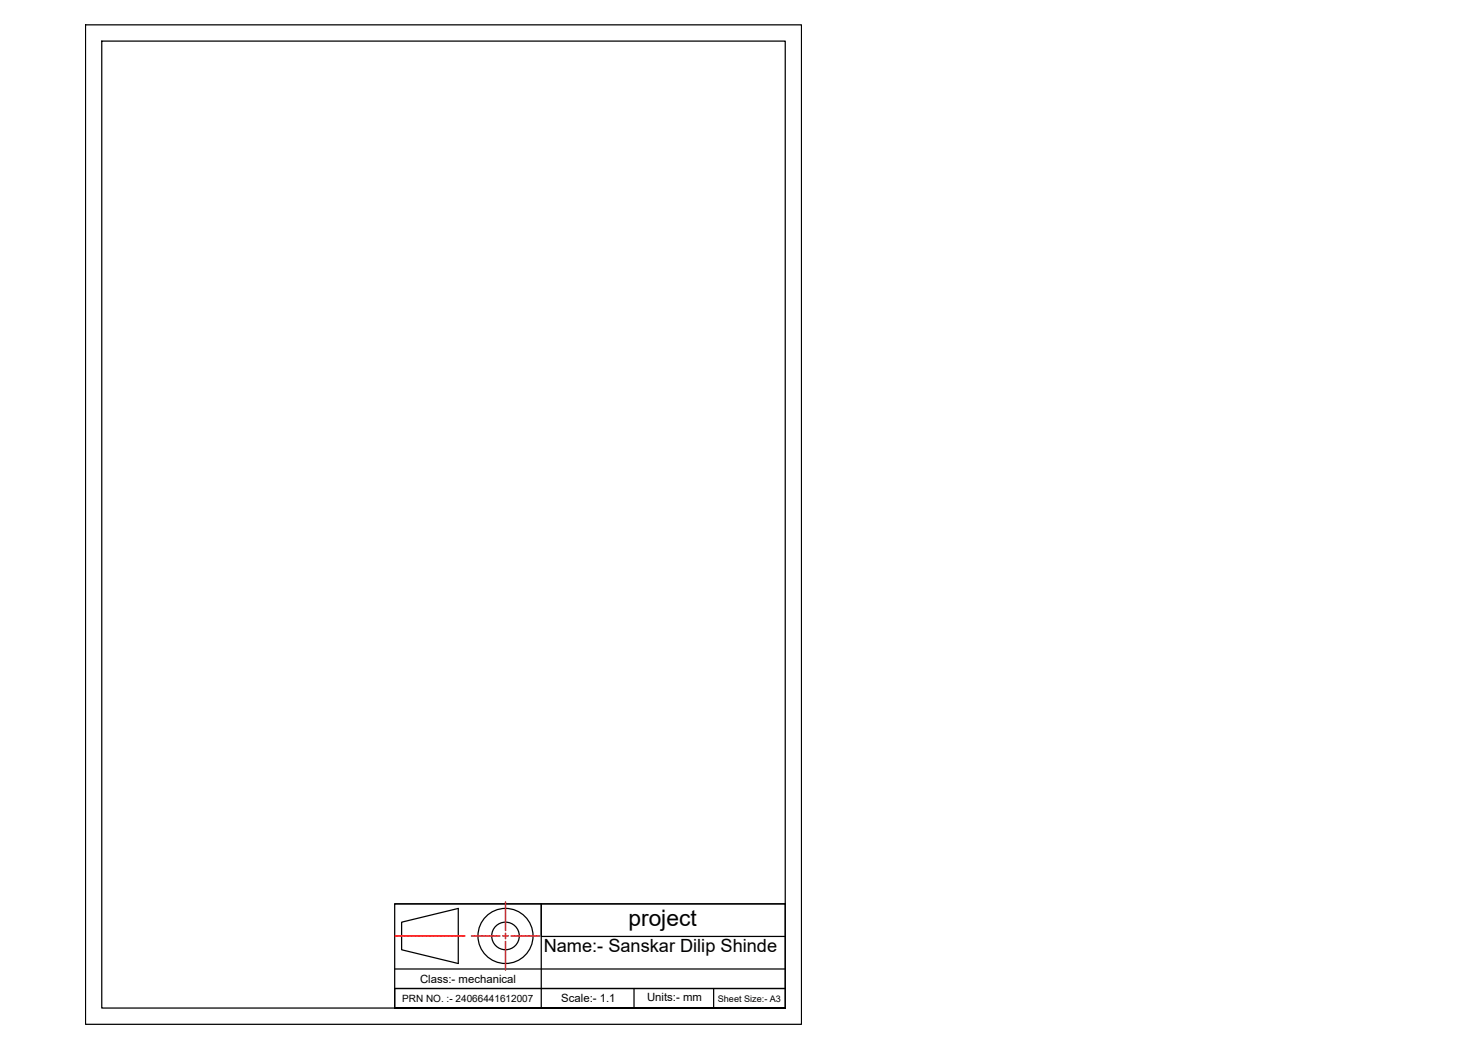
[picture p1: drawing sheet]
<svg xmlns="http://www.w3.org/2000/svg" width="297mm" height="210mm" viewBox="0 0 297 210" stroke-linecap="round" stroke-linejoin="round" font-family="sans-serif">
<!-- layer: 0 -->
<g fill="none" stroke="#000" stroke-width=".25">
<path d="M17.1 5h143.3v200h-143.3zM20.4 8.2h136.8v193.5h-136.8zM79 180.9h78.2v20.8h-78.2zM79 197.8h78.2h-78.2v3.9h78.2M79 180.9h78.2M79 193.9h78.2M80.4 184.5l11.3-2.7v11l-11.3-2.8zM126.9 197.8v3.9M142.8 197.8v3.9M157.2 187.4h-48.9v-6.5v20.8"/>
<circle cx="101.2" cy="187.3" r="5.5"/>
<circle cx="101.2" cy="187.3" r="2.76"/>
</g>
<g fill="none" stroke="#cd2027" stroke-width=".3">
<path d="M94.4 187.3h.5M95 187.3h.1M95.1 187.3h.5M95.7 187.3h.1M95.9 187.3h.5M96.5 187.3h.1M96.6 187.3h.5M97.2 187.3h.1M97.3 187.3h.5M97.9 187.3h.1M98.1 187.3h.5M98.6 187.3h.1"/>
<path d="M98.8 187.3h.5M99.4 187.3h.1M99.5 187.3h.6M100.6 187.3h1.1M101.2 180.5v.5M101.2 181.1v.1M101.2 181.3v.4M101.2 181.8v.1M101.2 182v.5M101.2 182.6h.1M101.2 182.7v.5M101.2 183.3v.1"/>
<path d="M101.2 183.5v.4M101.2 184v.1M101.2 184.2v.5M101.2 184.8h.1M101.2 184.9v.5M101.2 185.5v.1M101.2 185.6v.6M101.2 186.7v1.1M101.2 188.4v.5M101.2 189v.1M101.2 189.2v.5M101.2 189.7v.1"/>
<path d="M101.2 189.9v.5M101.2 190.5v.1M101.2 190.6v.5M101.2 191.2v.1M101.2 191.4v.5M101.2 191.9v.1M101.2 192.1v.5M101.2 192.7v.1M101.2 192.8v.5M101.2 193.4v.1M101.2 193.6v.5M102.3 187.3h.5"/>
<path d="M102.9 187.3h.1M103.1 187.3h.4M103.6 187.3h.1M103.8 187.3h.5M104.4 187.3h.1M104.5 187.3h.5M105.1 187.3h.1M105.3 187.3h.5M105.8 187.3h.1M106 187.3h.5M106.6 187.3h.1M106.7 187.3h.5"/>
<path d="M107.3 187.3h.1M107.5 187.3h.5"/>
</g>
<g fill="none" stroke="#f00" stroke-width=".3">
<path d="M79.1 187.3h.2M79.4 187.3h.1M79.6 187.3h.5M80.2 187.3h.1M80.3 187.3h.5M80.9 187.3h.1M81 187.3h.5M81.6 187.3h.1M81.8 187.3h.5M82.4 187.3h.1M82.5 187.3h.5M83.1 187.3h.1"/>
<path d="M83.3 187.3h.4M83.8 187.3h.1M84 187.3h.5M84.6 187.3h.1M84.7 187.3h.5M85.3 187.3h.1M85.4 187.3h.5M86 187.3h.1M86.2 187.3h.5M86.7 187.3h.1M86.9 187.3h.5M87.5 187.3h.1"/>
<path d="M87.6 187.3h.5M88.2 187.3h.1M88.4 187.3h.5M88.9 187.3h.1M89.1 187.3h.5M89.7 187.3h.1M89.8 187.3h.5M90.4 187.3h.1M90.6 187.3h.5M91.1 187.3h.1M91.3 187.3h.5M91.9 187.3h.1"/>
<path d="M92 187.3h.5M92.6 187.3h.1M92.8 187.3h.2"/>
</g>
<text font-size="4.6" x="125.8" y="185.3">project</text>
<text font-size="3.6" x="108.8" y="190.6">Name:- Sanskar Dilip Shinde</text>
<g font-size="2.3">
<text x="84.1" y="196.7">Class:- mechanical</text>
<text x="112.3" y="200.6">Scale:- 1.1</text>
<text x="129.5" y="200.4">Units:- mm</text>
</g>
<text font-size="2" x="80.5" y="200.5">PRN NO. :- 24066441612007</text>
<text font-size="1.8" x="143.7" y="200.4">Sheet Size:- A3</text>
</svg>
